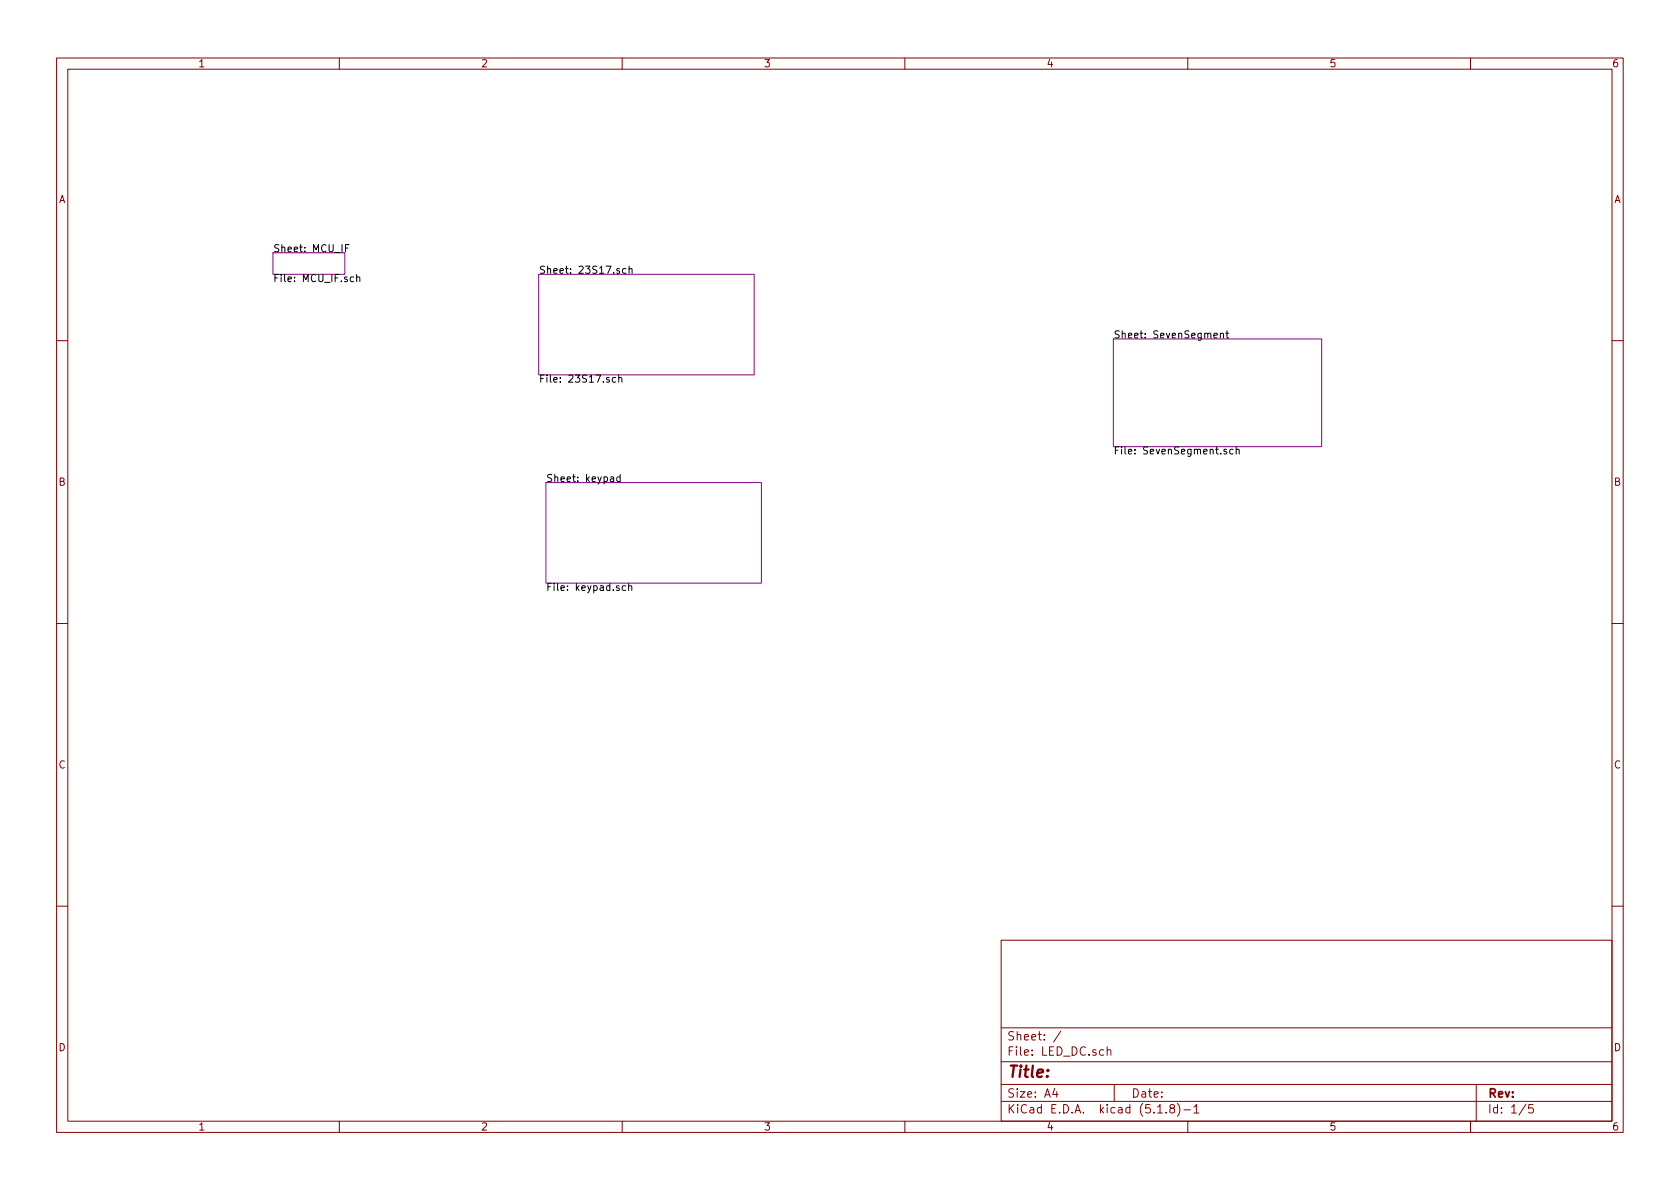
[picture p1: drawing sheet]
<svg xmlns="http://www.w3.org/2000/svg" width="297mm" height="210mm" viewBox="0 0 297 210" stroke-linecap="round" stroke-linejoin="round" font-family="sans-serif">
<g fill="none" stroke="#840000" stroke-width=".18">
<path d="M10 10.3h277v189.9h-277zM12 12.2h273v186.1h-273zM60 10.3v1.9M110 10.3v1.9M160 10.3v1.9M210 10.3v1.9M260 10.3v1.9M10 60.2h2M285 60.2h2M10 110.3h2M285 110.3h2M10 160.2h2"/>
<path d="M177 166.3h108v32h-108zM285 160.2h2M60 198.3v1.9M110 198.3v1.9M160 198.3v1.9M177 194.8h108M177 191.8h108M177 187.8h108M177 181.8h108M186.5 192.5l-.4 1h1M186.8 193v1M187.6 182.3l-1.3 2"/>
<path d="M195.8 185.7a.37 .37 0 0 1 .6 .1v.8M195.8 185.1v1.5M197 191.8v3M204.7 196.8h.8M206.2 196.7v.1M207.1 196l-.3-.3 .2-.3a.48 .48 0 0 1 .6 .1l-.1 .4a.52 .52 0 0 0-.6 .2 .52 .52 0 0 0 .1 .6l.4 .1 .2-.1 .1-.4-.3-.3M208.2 195.1a1.71 1.71 0 0 1 0 2.3M209.3 196.3h1.2M210 198.3v1.9M211.1 195.8l.4-.5v1.5M211.1 196.8h.9M260 198.3v1.9"/>
<path d="M261 191.8v6.5M269.8 195.2l-1.2 2M271 195.3h-.7v.7l.2-.1 .5 .1 .1 .2-.1 .5-.2 .1-.5-.1"/>
</g>
<path d="M48.3 44.7h12.7v3.8h-12.7zM95.2 48.5h38.1v17.8h-38.1zM196.8 59.9h36.9v19.1h-36.9zM96.5 85.3h38.1v17.8h-38.1z" fill="none" stroke="#840084" stroke-width=".18"/>
<g fill="none" stroke="#000" stroke-width=".18">
<path d="M61.1 43.9h.4M61.7 43.3h-.6v1.2M62.5 49h-.3l-.3 .2 .2 .6h.4M63.1 49.1l.2-.1h.3v.8M63.1 48.5v1.3M110.7 47.5h-.4l-.2 .2 .1 .6h.5M111.2 47.6l.2-.1h.3l.1 .8M111.2 47.1v1.2M214.6 59.3l.6-.1v-.2l-.4-.1-.2 .2 .1 .6h.5M215.8 59l.2-.1 .3 .1v.8M215.8 58.9v.9M216.7 58.9h.5"/>
<path d="M216.9 58.5v1.1l.3 .2M108.9 66.8l-.4-.1-.2 .3 .1 .5h.5M109.4 66.9l.2-.2 .3 .1 .1 .8M109.4 66.3v1.3M216.9 79.5l-.3-.1-.2 .2 .1 .2 .4 .1v.3h-.5M218 79.5l-.3-.1-.3 .3 .1 .5h.5M218.6 79.6l.1-.2 .3 .1 .1 .8M218.6 79v1.3M107.9 84.4h.5l.1 .8M108.5 84.6l-.4 .1-.2 .2v.2h.6M109.7 84.4l-.4-.1-.3 .3 .2 .5h.5M109.7 83.9v1.3"/>
<path d="M110.6 103.6h-.3l-.3 .2 .1 .6h.5M111.2 103.7l.1-.1h.3l.1 .8M111.2 103.1v1.3"/>
</g>
<text font-size="2.8" fill="#840000" x="178" y="190.5">Title:</text>
<g font-size="2.1" fill="#840000">
<text x="178" y="184">Sheet: /</text>
<text x="178" y="186.7">File: LED_DC.sch</text>
<text x="178" y="196.9">KiCad E.D.A. kicad (5.1.8)-1</text>
<text x="178" y="194.1">Size: A4</text>
<text x="200" y="194.1">Date:</text>
<text x="263" y="194.1">Rev:</text>
<text x="263" y="196.9">Id: 1/5</text>
</g>
<g font-size="1.8" fill="#840000">
<text x="35" y="11.9">1</text>
<text x="85" y="11.9">2</text>
<text x="135" y="11.9">3</text>
<text x="185" y="11.9">4</text>
<text x="235" y="11.9">5</text>
<text x="285" y="11.9">6</text>
<text x="10.4" y="35.9">A</text>
<text x="285.4" y="35.9">A</text>
<text x="10.4" y="85.9">B</text>
<text x="285.4" y="85.9">B</text>
<text x="10.4" y="135.9">C</text>
<text x="285.4" y="135.9">C</text>
<text x="10.4" y="185.9">D</text>
<text x="285.4" y="185.9">D</text>
<text x="35" y="199.9">1</text>
<text x="85" y="199.9">2</text>
<text x="135" y="199.9">3</text>
<text x="185" y="199.9">4</text>
<text x="235" y="199.9">5</text>
<text x="285" y="199.9">6</text>
</g>
<g font-size="1.8">
<text x="48.3" y="44.6">Sheet: MCU_IF</text>
<text x="48.3" y="49.9">File: MCU_IF.sch</text>
<text x="95.2" y="48.4">Sheet: 23S17.sch</text>
<text x="196.8" y="59.8">Sheet: SevenSegment</text>
<text x="95.2" y="67.7">File: 23S17.sch</text>
<text x="196.8" y="80.4">File: SevenSegment.sch</text>
<text x="96.5" y="85.2">Sheet: keypad</text>
<text x="96.5" y="104.5">File: keypad.sch</text>
</g>
</svg>
